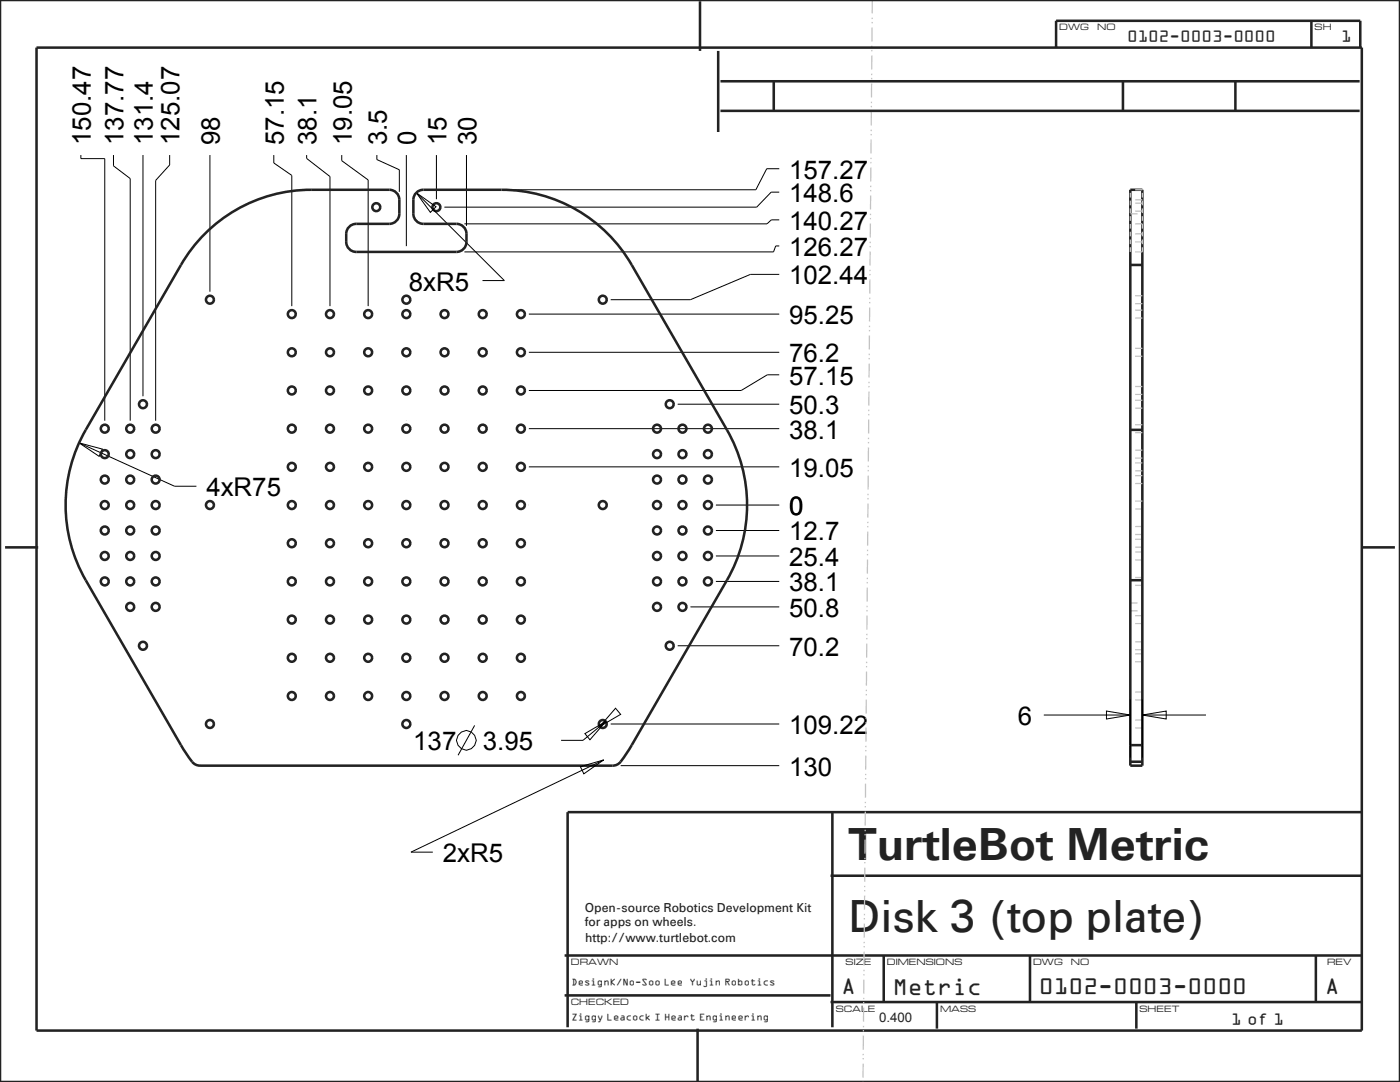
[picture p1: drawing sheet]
<svg xmlns="http://www.w3.org/2000/svg" width="279mm" height="216mm" viewBox="0 0 279 216" stroke-linecap="round" stroke-linejoin="round" font-family="sans-serif">
<g fill="none" stroke="#222226" stroke-width=".51">
<path d="M0 0h279.4v215.9h-279.4zM7.3 9.5h264.5v196.1h-264.5zM139.7 .3v9.9M143.3 10.2v16.1M143.8 16.2h127.6M154.4 16.2v5.9M210.8 9.6v-5.5h60.7v5.5M224.1 16.2v5.9M246.5 16.2v5.9M261.7 4.1v5.5M143.8 22.1h127.6M1 109.2h6.6"/>
<path d="M271.8 109.2h6.6M36.1 148.7a16.9 16.9 0 0 0 2.8 3.8l1 .3h82.4l1-.3a16.9 16.9 0 0 0 2.8-3.8M225.6 148.7v4.1h2.4v-4.1M225.6 152h2.4M165.8 174.7h106.1M166.1 162.1v42.9M271.8 162.1h-158.5v42.9M112.7 198.6h53.1M112.7 190.7h159.2M165.8 199.9h106.1M176.4 190.7v9.2M187 199.9v5.4"/>
<path d="M205.6 190.7v9.2M226.8 199.9v5.4M262.6 190.7v9.2M139.2 205.3v10.6"/>
</g>
<path d="M172.2 215.9l1.9-216" fill="none" stroke="#c2c2cc" stroke-width=".25" stroke-dasharray="2.8 .8 .3 .6 .3 .8" stroke-linecap="butt"/>
<g fill="none" stroke="#000" stroke-width=".2">
<path d="M16.1 30.9v.8h4.8v52.2M22.6 30.9v2.2l3.4 2.5v48.3M28.5 30.9v48.2M33.9 30.9v2l-2.8 3.1v47.9M41.9 30.9v27.3M54.6 30.9v1.6l3.6 2.5v26.1M61.2 30.9v.7l4.7 3.6v25.9M68.2 30.9v1.2l5.3 3.8v25.2M75.2 30.9v.9l4.5 2.1v4.4M81.1 30.9v18.2M87.1 30.9v8.8M93.1 30.9v14.2"/>
<path d="M155.5 38.3h-1.6l-2.9 3h-62.3M155.5 33.7h-2.5l-2.2 4.2h-49.1M155.5 54.7h-5.7l-12 5.1h-15.9M155.5 43.9h-1.6l-.8 .8h-60.4M155.5 49.1h-.7l-.4 1.2h-61.7M105.5 70.3h50M105.5 62.7h50M155.5 74.8h-2.4l-5.2 3.1h-42.4M15.8 88.4l4.6 1.2-.6 1.5zM15.8 88.4l19 8.6h4.4M81.1 83.9h.1M105.5 93.2h50"/>
<path d="M105.5 85.5h50M135.2 80.7h20.3M105.5 100.8h.1M142.9 116h12.6M142.9 110.9h12.6M142.9 105.9h12.6M142.9 100.8h12.6M135.2 128.9h20.3M137.8 121.1h17.7M115.8 153l4.7-1.4-4 2.8zM120.5 151.6l-38.5 18.4h4.4M121.9 144.5h33.6"/>
<path d="M123.9 152.8h31.6"/>
</g>
<!-- layer: 02___PRT_ALL_AXES -->
<g fill="none" stroke="#222226" stroke-width=".51">
<path d="M62.1 37.9a30 30 0 0 0-26 15l-19 32.9a30 30 0 0 0 0 30l19 32.9M100.1 37.9a30 30 0 0 1 26 15l19 32.9a30 30 0 0 1 0 30l-19 32.9M225.6 37.9h2.4v110.8h-2.4zM225.6 52.9h2.4M225.6 85.8h2.4M225.6 115.8h2.4"/>
<circle cx="41.9" cy="59.8" r=".79"/>
<circle cx="75.1" cy="41.3" r=".79"/>
<circle cx="81.1" cy="59.8" r=".79"/>
<circle cx="87.1" cy="41.3" r=".79"/>
<circle cx="120.3" cy="59.8" r=".79"/>
<circle cx="58.2" cy="62.7" r=".79"/>
<circle cx="58.2" cy="70.3" r=".79"/>
<circle cx="58.2" cy="77.9" r=".79"/>
<circle cx="65.9" cy="62.7" r=".79"/>
<circle cx="65.9" cy="70.3" r=".79"/>
<circle cx="65.9" cy="77.9" r=".79"/>
<circle cx="73.5" cy="62.7" r=".79"/>
<circle cx="73.5" cy="70.3" r=".79"/>
<circle cx="73.5" cy="77.9" r=".79"/>
<circle cx="81.1" cy="62.7" r=".79"/>
<circle cx="81.1" cy="70.3" r=".79"/>
<circle cx="81.1" cy="77.9" r=".79"/>
<circle cx="88.7" cy="62.7" r=".79"/>
<circle cx="88.7" cy="70.3" r=".79"/>
<circle cx="88.7" cy="77.9" r=".79"/>
<circle cx="96.3" cy="62.7" r=".79"/>
<circle cx="96.3" cy="70.3" r=".79"/>
<circle cx="96.3" cy="77.9" r=".79"/>
<circle cx="104" cy="62.7" r=".79"/>
<circle cx="104" cy="70.3" r=".79"/>
<circle cx="104" cy="77.9" r=".79"/>
<circle cx="20.9" cy="95.7" r=".79"/>
<circle cx="20.9" cy="90.6" r=".79"/>
<circle cx="20.9" cy="85.5" r=".79"/>
<circle cx="26" cy="95.7" r=".79"/>
<circle cx="26" cy="85.5" r=".79"/>
<circle cx="26" cy="90.6" r=".79"/>
<circle cx="28.5" cy="80.7" r=".79"/>
<circle cx="31.1" cy="95.7" r=".79"/>
<circle cx="31.1" cy="90.6" r=".79"/>
<circle cx="31.1" cy="85.5" r=".79"/>
<circle cx="58.2" cy="85.5" r=".79"/>
<circle cx="58.2" cy="93.2" r=".79"/>
<circle cx="65.9" cy="85.5" r=".79"/>
<circle cx="65.9" cy="93.2" r=".79"/>
<circle cx="73.5" cy="85.5" r=".79"/>
<circle cx="73.5" cy="93.2" r=".79"/>
<circle cx="81.1" cy="85.5" r=".79"/>
<circle cx="81.1" cy="93.2" r=".79"/>
<circle cx="88.7" cy="85.5" r=".79"/>
<circle cx="88.7" cy="93.2" r=".79"/>
<circle cx="96.3" cy="85.5" r=".79"/>
<circle cx="96.3" cy="93.2" r=".79"/>
<circle cx="104" cy="85.5" r=".79"/>
<circle cx="104" cy="93.2" r=".79"/>
<circle cx="131.1" cy="95.7" r=".79"/>
<circle cx="131.1" cy="85.5" r=".79"/>
<circle cx="131.1" cy="90.6" r=".79"/>
<circle cx="133.7" cy="80.7" r=".79"/>
<circle cx="136.2" cy="95.7" r=".79"/>
<circle cx="136.2" cy="85.5" r=".79"/>
<circle cx="136.2" cy="90.6" r=".79"/>
<circle cx="141.3" cy="95.7" r=".79"/>
<circle cx="141.3" cy="90.6" r=".79"/>
<circle cx="141.3" cy="85.5" r=".79"/>
<circle cx="20.9" cy="100.8" r=".79"/>
<circle cx="20.9" cy="116" r=".79"/>
<circle cx="20.9" cy="110.9" r=".79"/>
<circle cx="20.9" cy="105.9" r=".79"/>
<circle cx="26" cy="100.8" r=".79"/>
<circle cx="26" cy="110.9" r=".79"/>
<circle cx="26" cy="116" r=".79"/>
<circle cx="26" cy="105.9" r=".79"/>
<circle cx="31.1" cy="100.8" r=".79"/>
<circle cx="31.1" cy="116" r=".79"/>
<circle cx="31.1" cy="110.9" r=".79"/>
<circle cx="31.1" cy="105.9" r=".79"/>
<circle cx="41.9" cy="100.8" r=".79"/>
<circle cx="58.2" cy="100.8" r=".79"/>
<circle cx="58.2" cy="108.4" r=".79"/>
<circle cx="58.2" cy="116" r=".79"/>
<circle cx="65.9" cy="100.8" r=".79"/>
<circle cx="65.9" cy="108.4" r=".79"/>
<circle cx="65.9" cy="116" r=".79"/>
<circle cx="73.5" cy="100.8" r=".79"/>
<circle cx="73.5" cy="108.4" r=".79"/>
<circle cx="73.5" cy="116" r=".79"/>
<circle cx="81.1" cy="100.8" r=".79"/>
<circle cx="81.1" cy="108.4" r=".79"/>
<circle cx="81.1" cy="116" r=".79"/>
<circle cx="88.7" cy="100.8" r=".79"/>
<circle cx="88.7" cy="108.4" r=".79"/>
<circle cx="88.7" cy="116" r=".79"/>
<circle cx="96.3" cy="100.8" r=".79"/>
<circle cx="96.3" cy="108.4" r=".79"/>
<circle cx="96.3" cy="116" r=".79"/>
<circle cx="104" cy="100.8" r=".79"/>
<circle cx="104" cy="108.4" r=".79"/>
<circle cx="104" cy="116" r=".79"/>
<circle cx="120.3" cy="100.8" r=".79"/>
<circle cx="131.1" cy="100.8" r=".79"/>
<circle cx="131.1" cy="110.9" r=".79"/>
<circle cx="131.1" cy="116" r=".79"/>
<circle cx="131.1" cy="105.9" r=".79"/>
<circle cx="136.2" cy="100.8" r=".79"/>
<circle cx="136.2" cy="110.9" r=".79"/>
<circle cx="136.2" cy="116" r=".79"/>
<circle cx="136.2" cy="105.9" r=".79"/>
<circle cx="141.3" cy="100.8" r=".79"/>
<circle cx="141.3" cy="110.9" r=".79"/>
<circle cx="141.3" cy="116" r=".79"/>
<circle cx="141.3" cy="105.9" r=".79"/>
<circle cx="26" cy="121.1" r=".79"/>
<circle cx="28.5" cy="128.9" r=".79"/>
<circle cx="31.1" cy="121.1" r=".79"/>
<circle cx="58.2" cy="131.3" r=".79"/>
<circle cx="58.2" cy="138.9" r=".79"/>
<circle cx="58.2" cy="123.6" r=".79"/>
<circle cx="65.9" cy="131.3" r=".79"/>
<circle cx="65.9" cy="138.9" r=".79"/>
<circle cx="65.9" cy="123.6" r=".79"/>
<circle cx="73.5" cy="131.3" r=".79"/>
<circle cx="73.5" cy="138.9" r=".79"/>
<circle cx="73.5" cy="123.6" r=".79"/>
<circle cx="81.1" cy="131.3" r=".79"/>
<circle cx="81.1" cy="138.9" r=".79"/>
<circle cx="81.1" cy="123.6" r=".79"/>
<circle cx="88.7" cy="131.3" r=".79"/>
<circle cx="88.7" cy="138.9" r=".79"/>
<circle cx="88.7" cy="123.6" r=".79"/>
<circle cx="96.3" cy="131.3" r=".79"/>
<circle cx="96.3" cy="138.9" r=".79"/>
<circle cx="96.3" cy="123.6" r=".79"/>
<circle cx="104" cy="131.3" r=".79"/>
<circle cx="104" cy="138.9" r=".79"/>
<circle cx="104" cy="123.6" r=".79"/>
<circle cx="131.1" cy="121.1" r=".79"/>
<circle cx="133.7" cy="128.9" r=".79"/>
<circle cx="136.2" cy="121.1" r=".79"/>
<circle cx="41.9" cy="144.5" r=".79"/>
<circle cx="81.1" cy="144.5" r=".79"/>
<circle cx="120.3" cy="144.5" r=".79"/>
</g>
<g fill="none" stroke="#c2c2cc" stroke-width=".25">
<path d="M226.5 59h1.5M226.5 42.1h1.5M226.5 40.5h1.5M226.5 79.9h1.5M226.5 78.7h1.5M226.5 77.1h1.5M226.5 71.1h1.5M226.5 69.5h1.5M226.5 63.5h1.5M226.5 61.9h1.5M226.5 60.6h1.5M226.5 100h1.5"/>
<path d="M226.5 96.5h1.5M226.5 94.9h1.5M226.5 93.9h1.5M226.5 92.4h1.5M226.5 91.4h1.5M226.5 89.8h1.5M226.5 86.3h1.5M226.5 84.7h1.5M226.5 81.4h1.5M226.5 116.8h1.5M226.5 115.2h1.5M226.5 111.7h1.5"/>
<path d="M226.5 110.1h1.5M226.5 109.2h1.5M226.5 107.6h1.5M226.5 106.6h1.5M226.5 105.1h1.5M226.5 101.6h1.5M225.6 121.9h1.4M225.6 120.3h1.4M226.5 139.7h1.5M226.5 138.1h1.5M226.5 132h1.5M226.5 130.5h1.5"/>
<path d="M226.5 129.6h1.5M226.5 128.1h1.5M226.5 124.4h1.5M226.5 122.8h1.5M226.5 145.3h1.5M226.5 143.7h1.5"/>
</g>
<!-- layer: DEF_LAYER_DIM -->
<g fill="none" stroke="#000" stroke-width=".2">
<path d="M83.1 38.5l3.9 2.8-1.1 1.1zM83.1 38.5l17.6 17.5h-4.4M225.6 139.5v11.7M228 139.5v11.7M94.7 144.8l-3.3 5.9M116.7 146.4l4.2-2.4-3.2 3.6zM120.9 144l-4.6 3.7h-4.3M122.9 141.3l1 1.2-4.2 2.5zM208.3 142.7h17.3M220.8 141.9l4.8 .8-4.8 .8zM228 142.7l4.7-.8v1.6zM228 142.7h12.7"/>
<circle cx="93" cy="147.7" r="1.95"/>
</g>
<!-- layer: DEF_LAYER_ROUND_FEAT -->
<path d="M62.1 37.9h15.6a2 2 0 0 1 2 2v2.8a2 2 0 0 1-2 2h-6.6a2 2 0 0 0-2 2 2.98 2.98 0 0 0 1 3.3l1 .3h20a2 2 0 0 0 2-2 2.98 2.98 0 0 0-1-3.4l-1-.2h-6.6a2 2 0 0 1-2-2v-2.8a2 2 0 0 1 2-2h15.6" fill="none" stroke="#222226" stroke-width=".51"/>
<g fill="none" stroke="#c2c2cc" stroke-width=".25">
<path d="M225.6 38.5v.9M226.5 39.9h1.5M226.5 37.9h1.5M228 38.5v.9M225.6 40v1M225.6 41.6v.9M225.6 43.1v1M225.6 44.7v.9M225.6 46.2v1M225.6 47.8v.9M225.6 49.3v1M225.6 42.7h1.4"/>
<path d="M226.5 48.3h1.5M226.5 46.7h1.5M226.5 44.7h1.5M228 40v1M228 41.6v.9M228 43.1v1M228 44.7v.9M228 46.2v1M228 47.8v.9M228 49.3v1h-1.5"/>
</g>
<g font-size="9.1" fill="#222226">
<text x="169.3" y="171.6">TurtleBot Metric</text>
<text x="169.3" y="186">Disk 3 (top plate)</text>
</g>
<g font-size="5.2">
<text x="18.1" y="29" transform="rotate(-90 18.1 29)">150.47</text>
<text x="24.6" y="29" transform="rotate(-90 24.6 29)">137.77</text>
<text x="30.5" y="29" transform="rotate(-90 30.5 29)">131.4</text>
<text x="35.8" y="29" transform="rotate(-90 35.8 29)">125.07</text>
<text x="43.9" y="29" transform="rotate(-90 43.9 29)">98</text>
<text x="56.6" y="29" transform="rotate(-90 56.6 29)">57.15</text>
<text x="63.2" y="29" transform="rotate(-90 63.2 29)">38.1</text>
<text x="70.2" y="29" transform="rotate(-90 70.2 29)">19.05</text>
<text x="77.2" y="29" transform="rotate(-90 77.2 29)">3.5</text>
<text x="83.1" y="29" transform="rotate(-90 83.1 29)">0</text>
<text x="89.1" y="29" transform="rotate(-90 89.1 29)">15</text>
<text x="95.1" y="29" transform="rotate(-90 95.1 29)">30</text>
<text x="157.5" y="35.7">157.27</text>
<text x="157.5" y="40.3">148.6</text>
<text x="157.5" y="45.9">140.27</text>
<text x="157.5" y="51.1">126.27</text>
<text x="81.6" y="58">8xR5</text>
<text x="157.5" y="56.7">102.44</text>
<text x="157.5" y="64.7">95.25</text>
<text x="157.5" y="72.3">76.2</text>
<text x="157.5" y="76.8">57.15</text>
<text x="157.5" y="82.6">50.3</text>
<text x="157.5" y="87.5">38.1</text>
<text x="157.5" y="95.1">19.05</text>
<text x="41.2" y="99">4xR75</text>
<text x="157.5" y="102.8">0</text>
<text x="157.5" y="107.8">12.7</text>
<text x="157.5" y="112.9">25.4</text>
<text x="157.5" y="118">38.1</text>
<text x="157.5" y="123.1">50.8</text>
<text x="157.5" y="130.8">70.2</text>
<text x="82.5" y="149.7">137</text>
<text x="96.4" y="149.7">3.95</text>
<text x="157.5" y="146.4">109.22</text>
<text x="203.2" y="144.7">6</text>
<text x="157.5" y="154.8">130</text>
<text x="88.4" y="172">2xR5</text>
</g>
<g font-size="4.8" fill="#222226">
<text x="167.9" y="198.2">A</text>
<text x="178.2" y="198.3">Metric</text>
<text x="207.3" y="198.2">0102-0003-0000</text>
<text x="264.4" y="198.2">A</text>
</g>
<g font-size="3.4" fill="#222226">
<text x="224.9" y="8.1">0102-0003-0000</text>
<text x="267.7" y="8.1">1</text>
<text x="245.7" y="204.4">1 of 1</text>
</g>
<text font-size="2.6" fill="#222226" x="175.4" y="204">0.400</text>
<g font-size="2.5" fill="#222226">
<text x="116.7" y="182">Open-source Robotics Development Kit</text>
<text x="116.7" y="184.7">for apps on wheels.</text>
<text x="116.8" y="188">http://www.turtlebot.com</text>
</g>
<g font-size="2.2" fill="#222226">
<text x="211.4" y="6.1">DWG</text>
<text x="219" y="6.1">NO</text>
<text x="262.4" y="6.1">SH</text>
<text x="113.9" y="192.6">DRAWN</text>
<text x="168.8" y="192.6">SIZE</text>
<text x="177" y="192.6">DIMENSIONS</text>
<text x="206.2" y="192.6">DWG</text>
<text x="213.7" y="192.6">NO</text>
<text x="264.9" y="192.6">REV</text>
<text x="113.9" y="200.5">CHECKED</text>
<text x="166.8" y="201.9">SCALE</text>
<text x="187.6" y="201.9">MASS</text>
<text x="227.4" y="201.9">SHEET</text>
</g>
<g font-size="2.1" fill="#222226">
<text x="114.1" y="196.5">DesignK/No-Soo Lee Yujin Robotics</text>
<text x="114.1" y="203.6">Ziggy Leacock I Heart Engineering</text>
</g>
</svg>
